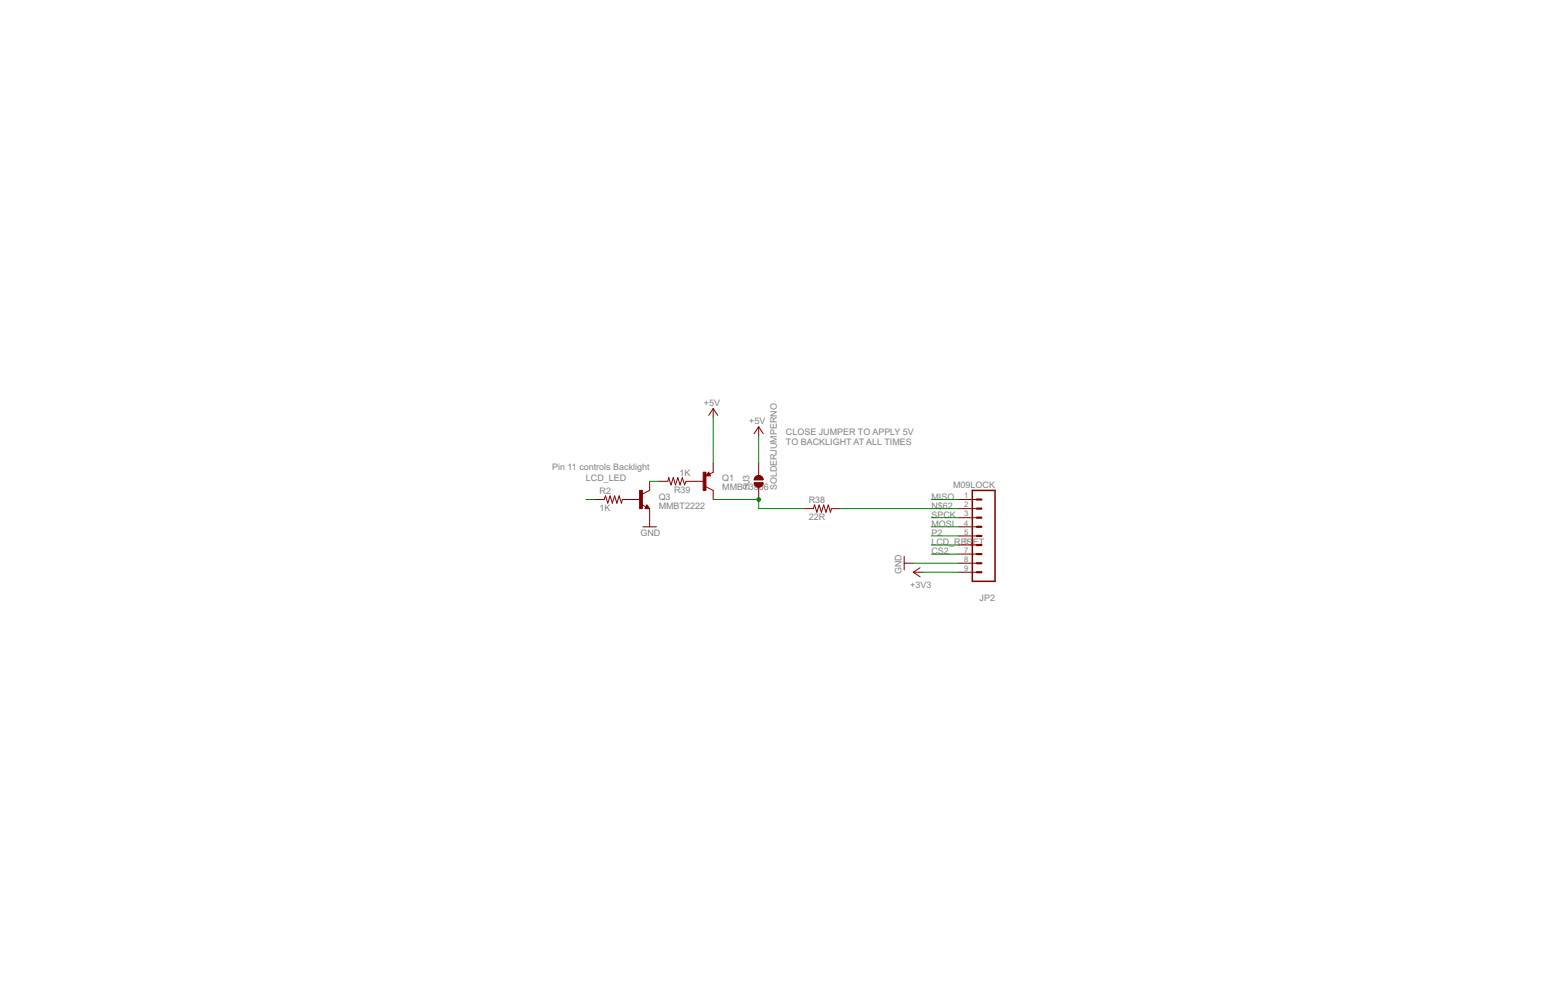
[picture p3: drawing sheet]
<svg xmlns="http://www.w3.org/2000/svg" width="432mm" height="279mm" viewBox="0 0 432 279" stroke-linecap="round" stroke-linejoin="round" font-family="sans-serif">
<g fill="none" stroke="#800000" stroke-width=".28">
<path d="M199.2 114v2.6M199.2 114l1.3 2M199.2 114l-1.3 2M211.9 119.1v2.6M211.9 119.1l1.3 1.9M211.9 119.1l-1.3 1.9M166.2 139.4h2.5l.4-1 .7 2 .6-2 .6 2 .7-2 .6 2 .6-2 .7 2 .2-1h5.1M181.4 134.3v2.6l-2 1M184 134.3h2.5l.3-1 .6 2.1 .6-2.1 .7 2.1 .6-2.1 .6 2.1 .7-2.1 .6 2.1 .4-1.1h5.1M197.2 135.9l2 1v2.5M197.5 132.6v.1M197.6 132.5l.1 .2"/>
<path d="M197.7 132.3l.2 .4M197.8 132.2l.3 .5M197.9 132l.3 .7M197.9 131.8l.5 1h-1.2zM199.2 129.3v2.5l-2 1M211.9 129.3v3.4M211.9 136v3.4M267.8 139.4h5M179.2 140.8l1.2 .7M179.5 147h3.8M180.7 140.9l.7 1.1h-1.2zM180.7 141.5l.1 .2h-.4l.3-.5 .5 .6h-.8"/>
<path d="M181.4 142v5M224.6 142h2.5l.4-1.1 .7 2.1 .6-2.1 .6 2.1 .7-2.1 .6 2.1 .6-2.1 .7 2.1 .2-1h2.6M252.5 157.2h2.6M252.5 155.3v3.8M255.1 159.7h2.5M255.1 159.7l1.9 1.3M257 158.5l-1.9 1.2M267.8 142h5M267.8 144.5h5M267.8 147h5M267.8 149.6h5M267.8 152.1h5"/>
<path d="M267.8 154.7h5M267.8 157.2h5M267.8 159.7h5"/>
</g>
<g fill="#800000" stroke="#800000" stroke-width=".28">
<path d="M196.4 131.8h.8v5.1h-.8z"/>
<path d="M178.6 136.9h.8v5.1h-.8z"/>
</g>
<g fill="#800000" stroke="#800000" stroke-width=".28">
<path d="M211.1 133a1.27 1.27 0 0 1 1.3-.2 1.27 1.27 0 0 1 .8 1.2h-2.6z" fill-rule="evenodd"/>
<path d="M210.6 134.7h2.6a1.27 1.27 0 0 1-1.3 1.3 1.27 1.27 0 0 1-1.3-1.3z" fill-rule="evenodd"/>
</g>
<path d="M271.6 136.9h6.3v25.4h-6.3z" fill="none" stroke="#800000" stroke-width=".42"/>
<path d="M272.8 139.4h1.3M272.8 144.5h1.3M272.8 142h1.3M272.8 149.6h1.3M272.8 147h1.3M272.8 152.1h1.3M272.8 154.7h1.3M272.8 157.2h1.3M272.8 159.7h1.3" fill="none" stroke="#800000" stroke-width=".61"/>
<g fill="none" stroke="#008000" stroke-width=".28">
<path d="M199.2 116.6v12.7M163.7 139.4h2.5M181.4 134.3h2.6M199.2 139.4h12.7v2.6h12.7M211.9 121.7v7.6M260.1 139.4h7.7M234.8 142h33M255.1 157.2h12.7M257.6 159.7h10.2M260.1 147h7.7M260.1 144.5h7.7M260.1 154.7h7.7"/>
<path d="M260.1 152.1h7.7M260.1 149.6h7.7"/>
</g>
<circle cx="211.9" cy="139.4" r=".51" fill="#008000" stroke="#008000" stroke-width=".28"/>
<g font-size="2.8" fill="#808080">
<text x="196.6" y="113.3">+5V</text>
<text x="209.3" y="118.4">+5V</text>
<text x="219.5" y="121.5">CLOSE JUMPER TO APPLY 5V</text>
<text x="219.5" y="124.2">TO BACKLIGHT AT ALL TIMES</text>
<text x="154.2" y="131.1">Pin 11 controls Backlight</text>
<text x="163.7" y="134.4">LCD_LED</text>
<text x="167.5" y="137.9">R2</text>
<text x="188.3" y="137.6">R39</text>
<text x="189.8" y="132.8">1K</text>
<text x="201.7" y="136.9">MMBT39</text>
<text x="201.7" y="134.4">Q1</text>
<text x="209.4" y="136.9" transform="rotate(-90 209.4 136.9)">SJ3</text>
<text x="211.9" y="136.9">06</text>
<text x="217" y="136.9" transform="rotate(-90 217 136.9)">SOLDERJUMPERNO</text>
<text x="266.2" y="136.1">M09LOCK</text>
<text x="167.5" y="142.7">1K</text>
<text x="184" y="142">MMBT2222</text>
<text x="184" y="139.4">Q3</text>
<text x="225.9" y="140.5">R38</text>
<text x="260.1" y="139.4">MISO</text>
<text x="260.1" y="142">N$62</text>
<text x="178.9" y="149.6">GND</text>
<text x="225.9" y="145.3">22R</text>
<text x="260.1" y="147">MOSI</text>
<text x="260.1" y="144.5">SPCK</text>
<text x="260.1" y="149.6">P2</text>
<text x="260.1" y="154.7">CS2</text>
<text x="260.1" y="152.1">LCD_RES</text>
<text x="271.7" y="152.1">ET</text>
<text x="251.8" y="160.2" transform="rotate(-90 251.8 160.2)">GND</text>
<text x="254.2" y="164">+3V3</text>
<text x="273.6" y="167.9">JP2</text>
</g>
<g font-size="2.4" fill="#808080">
<text x="269.3" y="139.1">1</text>
<text x="269.3" y="141.6">2</text>
<text x="269.3" y="144.1">3</text>
<text x="269.3" y="146.7">4</text>
<text x="269.3" y="149.2">5</text>
<text x="269.3" y="151.8">6</text>
<text x="269.3" y="154.3">7</text>
<text x="269.3" y="156.8">8</text>
<text x="269.3" y="159.4">9</text>
</g>
</svg>
